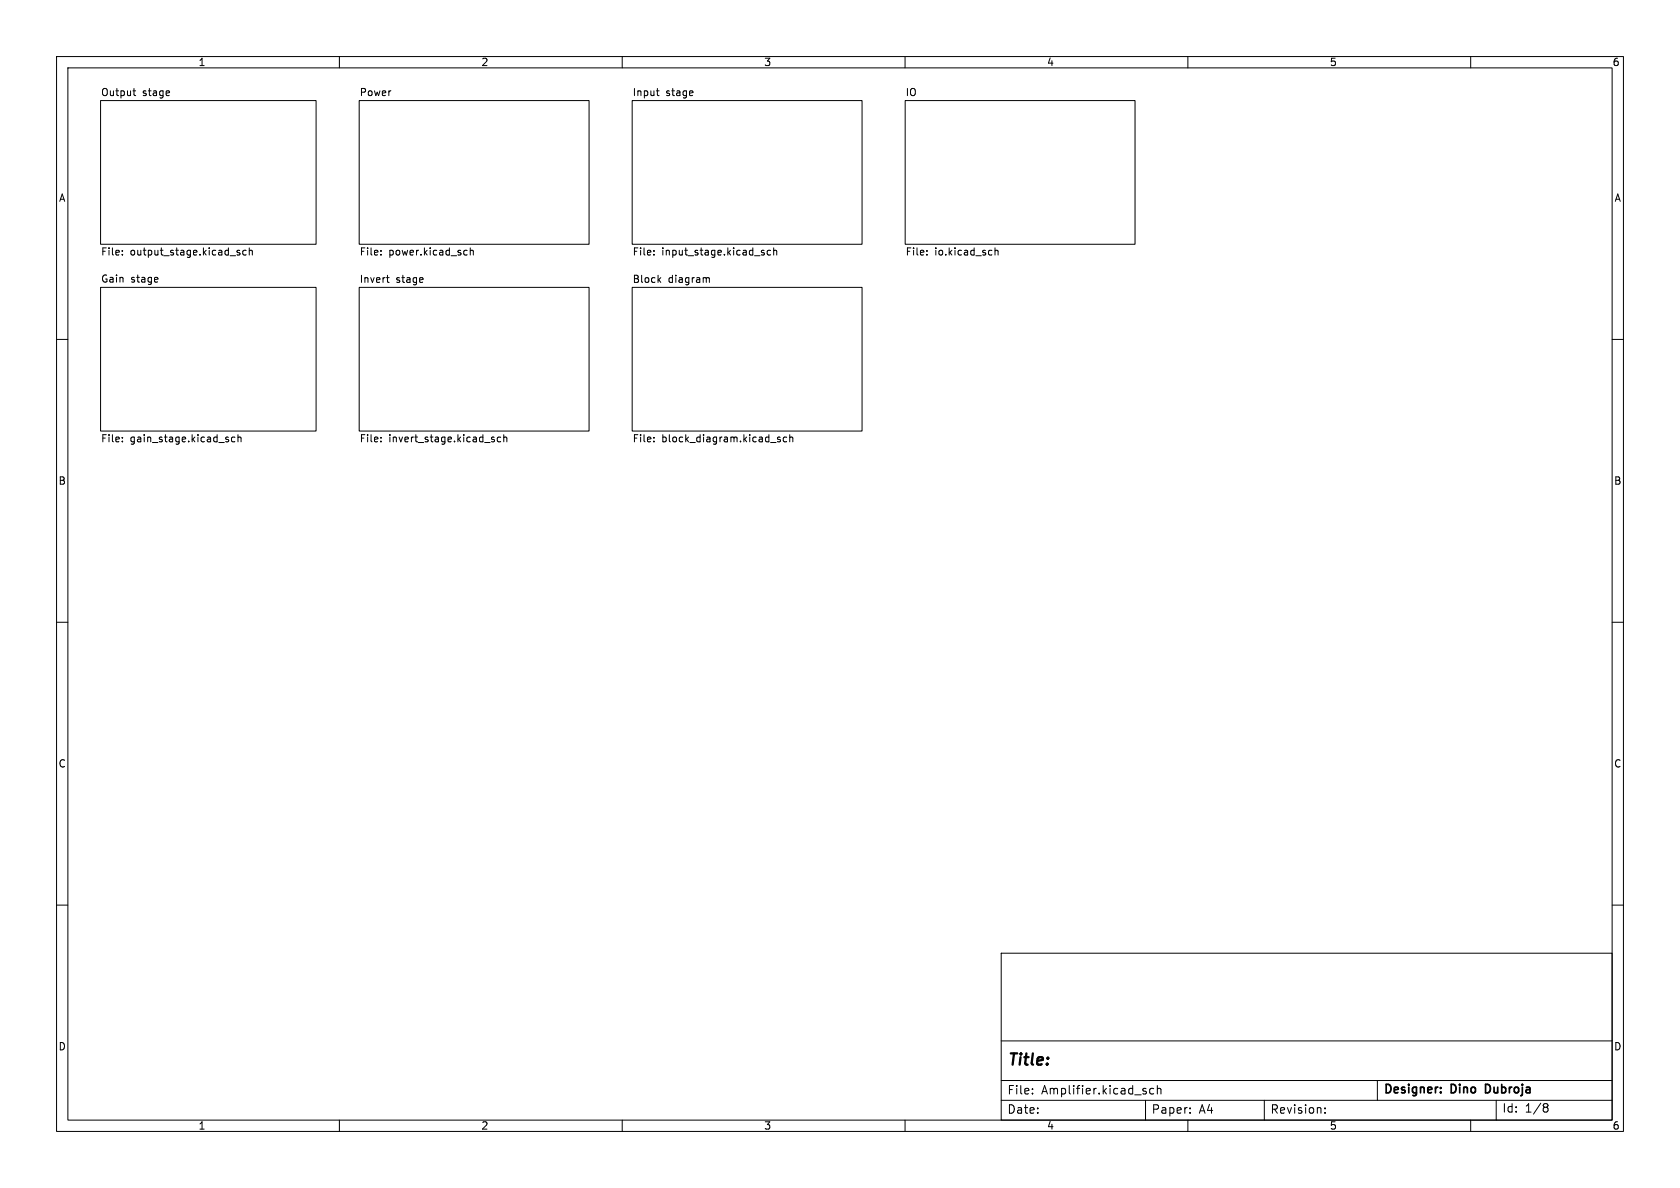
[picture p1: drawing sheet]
<svg xmlns="http://www.w3.org/2000/svg" width="297mm" height="210mm" viewBox="0 0 297 210" stroke-linecap="round" stroke-linejoin="round" font-family="sans-serif">
<g fill="none" stroke="#000" stroke-width=".18">
<path d="M10 10h277v190h-277zM12 12h273v186h-273zM17.8 17.8h38.1v25.4h-38.1zM23.5 16.1h.5M23.7 15.6v1.1l.3 .2M60 10v2M63.5 17.8h40.6v25.4h-40.6zM110 10v2M111.8 17.8h40.6v25.4h-40.6zM116 16.1h.5M116.3 16.8l.2 .1M160 10v2"/>
<path d="M160 17.8h40.7v25.4h-40.7zM210 10v2M260 10v2M10 60h2M17.8 50.8h38.1v25.4h-38.1zM21.6 44.3v.1M21.6 45v.1M42.1 44.7h.3v.2l-.1 .2h-.3M42.1 44.2l.3 .1M43.5 44.3l-.3-.1-.3 .3 .1 .5h.5M44.1 44.4l.1-.2 .3 .1 .1 .8M44.1 43.8v1.3"/>
<path d="M63.5 50.8h40.6v25.4h-40.6zM67.3 44.3v.1M67.3 45v.1M68.3 49.1h.5M68.5 49.7l.3 .2M82.2 44.2l.4 .1M82.6 45l-.4 .1M83.1 44.4l.2-.2 .3 .1 .1 .8M83.1 43.8v1.3M111.8 50.8h40.6v25.4h-40.6zM115.6 45v.1M115.6 44.3v.1"/>
<path d="M116.5 49.4l.3 .5M116.8 49.1l-.5 .5M124.9 49.1h.4l.1 .8M135 44.7l.1 .1-.1 .3M135 44.2l.1 .1M136.2 44.3l-.3-.1-.3 .3 .1 .5h.5M136.8 44.4l.2-.2 .3 .1v.8M136.8 43.8v1.3M163.9 45v.1M163.9 44.3v.1M175.9 44.4l.2-.2 .3 .1v.8M175.9 43.8v1.3"/>
<path d="M285 60h2M21.6 78v.1M21.6 77.3v.1M41.5 77.3h-.3l-.3 .2 .1 .5h.5M42.1 77.4l.2-.1h.3v.8M42.1 76.8v1.3M67.3 78v.1M67.3 77.3v.1M87.1 77.7h.3v.2l-.2 .2h-.2M87.1 77.3h.3M88.5 77.3h-.3l-.3 .2 .1 .5h.5M89.1 77.4l.1-.1h.3l.1 .8"/>
<path d="M89.1 76.8v1.3M115.6 77.3v.1M115.6 78v.1M137.9 77.3h-.3l-.2 .1 .1 .2 .4 .1v.3h-.5M139.1 77.3h-.4l-.2 .2 .1 .5h.5M139.6 77.4l.2-.1h.3l.1 .8M139.6 76.8v1.3M10 110h2M285 110h2M10 160h2M285 160h2M177 168.5h108v29.5h-108z"/>
<path d="M60 198v2M110 198v2M160 198v2M177 191h108M177 184h108M177 194.5h108M182.5 193.3v.1M182.5 192.5v.1M202.5 194.5v3.5M204 192.5l-.5-.1-.3 .3v.4l.2 .2h.6M204.6 192.5l.2-.1 .4 .1v.9M204.6 191.9v1.5"/>
<path d="M210 198v2M210.4 196.7v.1M210.4 195.9v.1M223.5 194.5v3.5M234.2 196.7v.1M234.2 195.9v.1M243.5 191v3.5M260 198v2M264.5 194.5v3.5M273.1 195.1h.3l.3 .3-.3 .3M273.1 195.7h.3M273.4 195.7l.3 .3v.3l-.3 .3h-.3"/>
</g>
<path d="M254.7 193v.2M254.7 192.3v.1M263 191.7h-.4v1.5h.4" fill="none" stroke="#000" stroke-width=".3"/>
<text font-size="2.8" x="178" y="188.9">Title:</text>
<g font-size="2.1">
<text x="178" y="197.1">Date:</text>
<text x="178" y="193.7">File:</text>
<text x="184.1" y="193.7">Amplifier.kicad_sch</text>
<text x="203.5" y="197.1">Paper:</text>
<text x="211.9" y="197.1">A4</text>
<text x="224.5" y="197.1">Revision:</text>
<text x="244.5" y="193.7">Designer:</text>
<text x="256.6" y="193.7">Dino</text>
<text x="263.3" y="193.7">Dubroja</text>
<text x="265.5" y="196.9">Id:</text>
<text x="269.6" y="196.9">1/8</text>
</g>
<g font-size="1.8">
<text x="35" y="11.9">1</text>
<text x="85" y="11.9">2</text>
<text x="135" y="11.9">3</text>
<text x="185" y="11.9">4</text>
<text x="235" y="11.9">5</text>
<text x="285" y="11.9">6</text>
<text x="17.8" y="17.1">Output</text>
<text x="25.2" y="17.1">stage</text>
<text x="63.5" y="17.1">Power</text>
<text x="111.8" y="17.1">Input</text>
<text x="117.7" y="17.1">stage</text>
<text x="160" y="17.1">IO</text>
<text x="10.3" y="35.9">A</text>
<text x="285.3" y="35.9">A</text>
<text x="17.8" y="45.5">File:</text>
<text x="23" y="45.5">output_stage.kicad_sch</text>
<text x="63.5" y="45.5">File:</text>
<text x="68.7" y="45.5">power.kicad_sch</text>
<text x="111.8" y="45.5">File:</text>
<text x="117" y="45.5">input_stage.kicad_sch</text>
<text x="160" y="45.5">File:</text>
<text x="165.2" y="45.5">io.kicad_sch</text>
<text x="17.8" y="50">Gain</text>
<text x="23.1" y="50">stage</text>
<text x="63.5" y="50.1">Invert</text>
<text x="70" y="50.1">stage</text>
<text x="111.8" y="50.1">Block</text>
<text x="118.1" y="50.1">diagram</text>
<text x="17.8" y="78.5">File:</text>
<text x="23" y="78.5">gain_stage.kicad_sch</text>
<text x="63.5" y="78.5">File:</text>
<text x="68.7" y="78.5">invert_stage.kicad_sch</text>
<text x="111.8" y="78.5">File:</text>
<text x="117" y="78.5">block_diagram.kicad_sch</text>
<text x="10.3" y="85.9">B</text>
<text x="285.3" y="85.9">B</text>
<text x="10.3" y="135.9">C</text>
<text x="285.3" y="135.9">C</text>
<text x="10.3" y="185.9">D</text>
<text x="285.3" y="185.9">D</text>
<text x="35" y="199.9">1</text>
<text x="85" y="199.9">2</text>
<text x="135" y="199.9">3</text>
<text x="185" y="199.9">4</text>
<text x="235" y="199.9">5</text>
<text x="285" y="199.9">6</text>
</g>
</svg>
